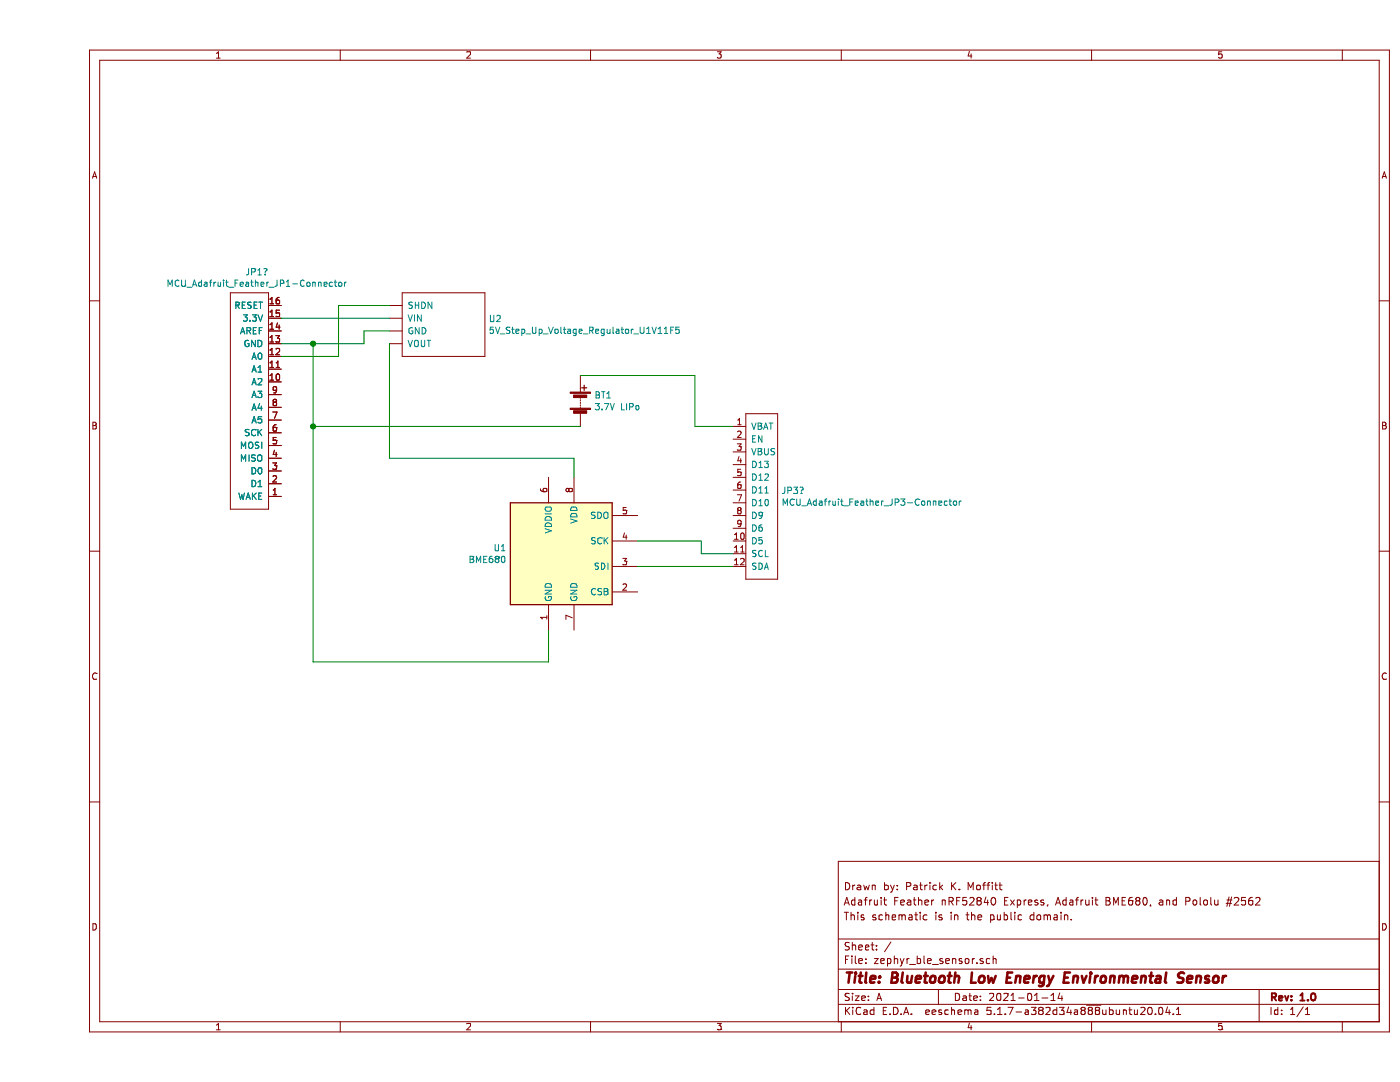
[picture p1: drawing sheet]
EESchema Schematic File Version 4
EELAYER 30 0
EELAYER END
$Descr A 11000 8500
encoding utf-8
Sheet 1 1
Title "Bluetooth Low Energy Environmental Sensor"
Date "2021-01-14"
Rev "1.0"
Comp ""
Comment1 "This schematic is in the public domain."
Comment2 "Adafruit Feather nRF52840 Express, Adafruit BME680, and Pololu #2562"
Comment3 "Drawn by: Patrick K. Moffitt"
Comment4 ""
$EndDescr
$Comp
L Sensor:BME680 U1
U 1 1
P 4100 4350
F 0 "U1" H 3671 4396 50  0000 R CNN
F 1 "BME680" H 3671 4305 50  0000 R CNN
F 2 "Package_LGA:Bosch_LGA-8_3x3mm_P0.8mm_ClockwisePinNumbering" H 5550 3900 50  0001 C CNN
F 3 "https://ae-bst.resource.bosch.com/media/_tech/media/datasheets/BST-BME680-DS001.pdf" H 4100 4150 50  0001 C CNN
	1    4100 4350
	1    0    0    -1  
$EndComp
$Comp
L mcu_adafruit_feather_m0_jp3-connector:MCU_Adafruit_Feather_M0_JP3-Connector JP3?
U 1 1
P 5600 3200
F 0 "JP3?" H 5828 2546 50  0000 L CNN
F 1 "MCU_Adafruit_Feather_JP3-Connector" H 5828 2455 50  0000 L CNN
F 2 "" H 5600 3200 50  0001 C CNN
F 3 "" H 5600 3200 50  0001 C CNN
	1    5600 3200
	1    0    0    -1  
$EndComp
$Comp
L mcu_adafruit_feather_m0_jp1-connector:MCU_Adafruit_Feather_M0_JP1-Connector JP1?
U 1 1
P 2200 2700
F 0 "JP1?" H 1708 3265 50  0000 C CNN
F 1 "MCU_Adafruit_Feather_JP1-Connector" H 1708 3174 50  0000 C CNN
F 2 "" H 2200 3100 50  0001 C CNN
F 3 "" H 2200 3100 50  0001 C CNN
	1    2200 2700
	1    0    0    -1  
$EndComp
$Comp
L 5v_step_up_voltage_regulator_Pololu_2562_u1v11f5:5V_Step_Up_Voltage_Regulator_U1V11F5 U2
U 1 1
P 3200 2550
F 0 "U2" H 3528 2596 50  0000 L CNN
F 1 "5V_Step_Up_Voltage_Regulator_U1V11F5" H 3528 2505 50  0000 L CNN
F 2 "" H 3200 2550 50  0001 C CNN
F 3 "" H 3200 2550 50  0001 C CNN
	1    3200 2550
	1    0    0    -1  
$EndComp
Wire Wire Line
	1900 2500 2750 2500
Wire Wire Line
	1900 2700 2150 2700
Wire Wire Line
	2550 2700 2550 2600
Wire Wire Line
	2550 2600 2750 2600
Wire Wire Line
	1900 2800 2350 2800
Wire Wire Line
	2350 2800 2350 2400
Wire Wire Line
	2350 2400 2750 2400
Wire Wire Line
	4700 4450 5450 4450
Wire Wire Line
	4700 4250 5200 4250
Wire Wire Line
	5200 4250 5200 4350
Wire Wire Line
	5200 4350 5450 4350
Connection ~ 2150 2700
Wire Wire Line
	2150 2700 2550 2700
Wire Wire Line
	2150 2700 2150 3350
Wire Wire Line
	2150 5200 4000 5200
Wire Wire Line
	4000 5200 4000 4950
Wire Wire Line
	2750 2700 2750 3600
Wire Wire Line
	2750 3600 4200 3600
Wire Wire Line
	4200 3600 4200 3750
$Comp
L Device:Battery BT1
U 1 1
P 4250 3150
F 0 "BT1" H 4358 3196 50  0000 L CNN
F 1 "3.7V LIPo" H 4358 3105 50  0000 L CNN
F 2 "" V 4250 3210 50  0001 C CNN
F 3 "~" V 4250 3210 50  0001 C CNN
	1    4250 3150
	1    0    0    -1  
$EndComp
Connection ~ 2150 3350
Wire Wire Line
	2150 3350 2150 5200
Wire Wire Line
	2150 3350 4250 3350
Wire Wire Line
	4250 2950 5150 2950
Wire Wire Line
	5150 2950 5150 3350
Wire Wire Line
	5150 3350 5450 3350
$EndSCHEMATC
